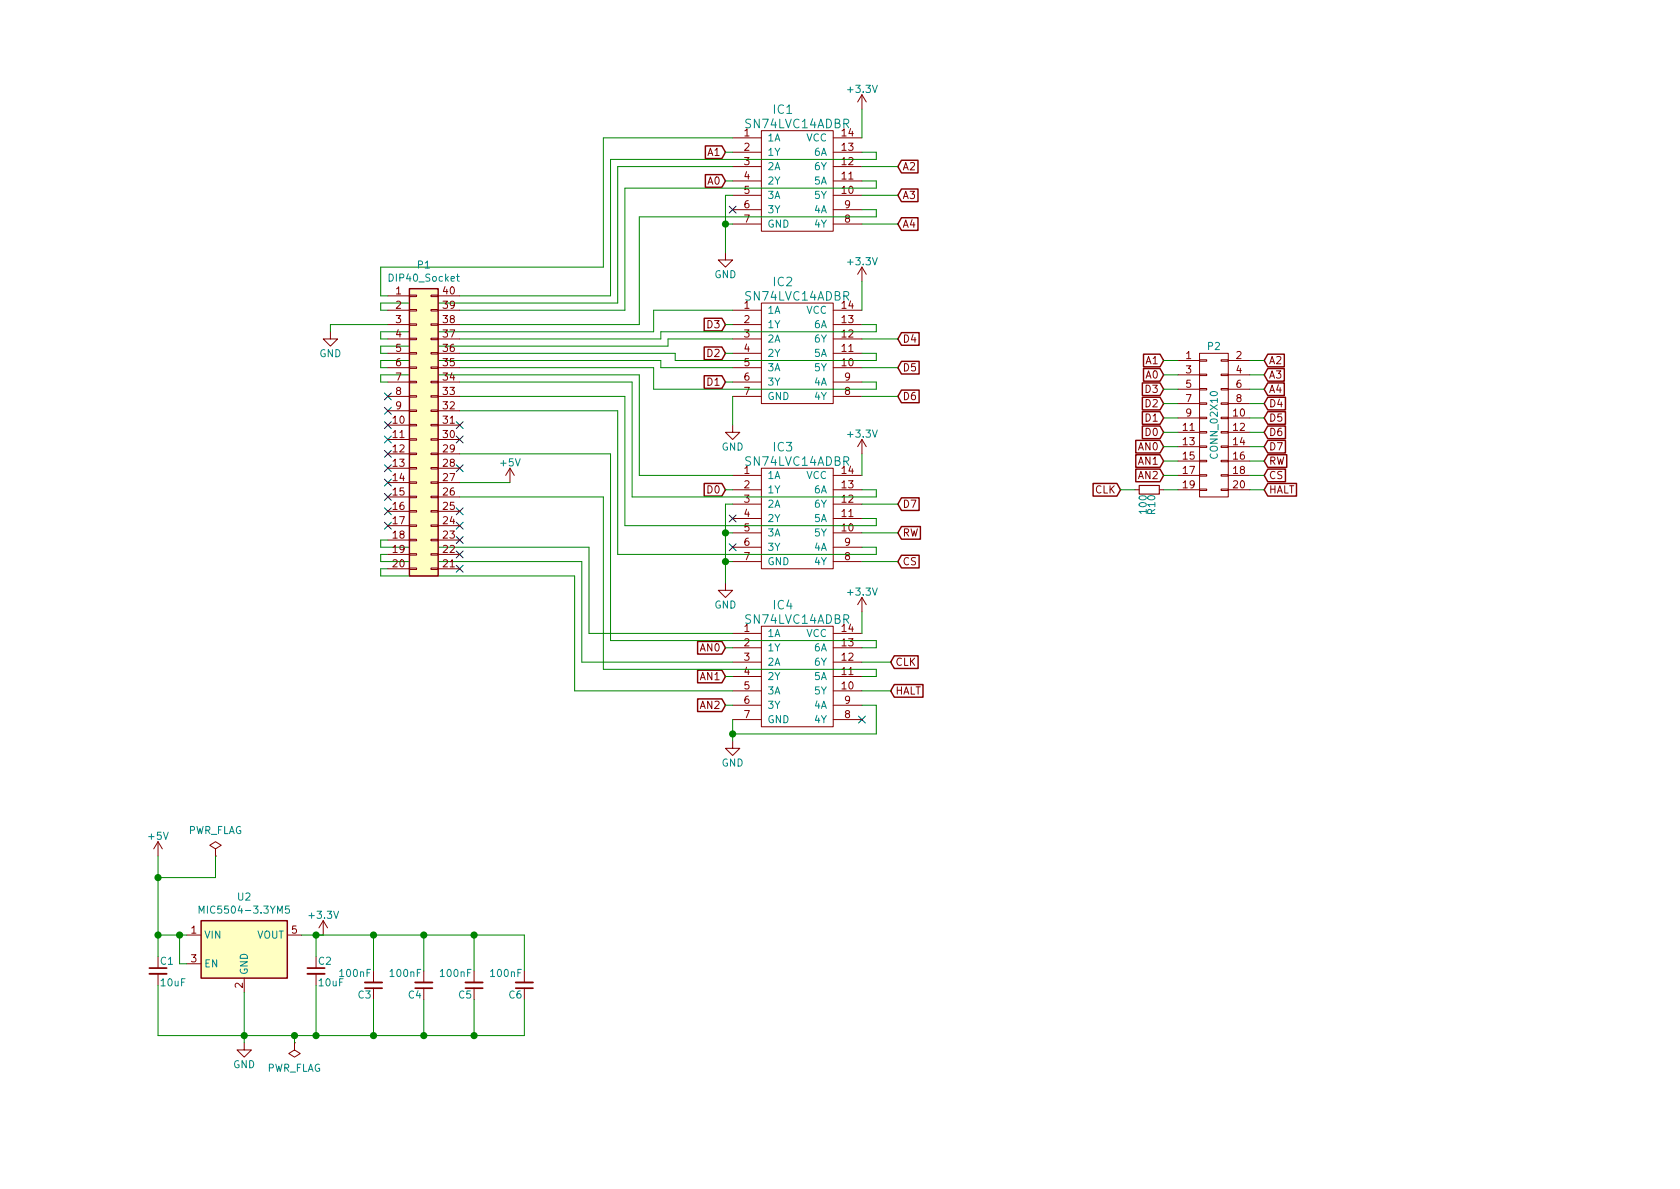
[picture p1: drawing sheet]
EESchema Schematic File Version 4
LIBS:atarimod-cache
EELAYER 26 0
EELAYER END
$Descr A4 11693 8268
encoding utf-8
Sheet 1 1
Title "Atari GTIA adapter"
Date ""
Rev "4"
Comp ""
Comment1 ""
Comment2 ""
Comment3 ""
Comment4 ""
$EndDescr
Text GLabel 7800 3400 0    51   Input ~ 0
CLK
Text GLabel 8800 3200 2    51   Input ~ 0
RW
Text GLabel 8800 3300 2    51   Input ~ 0
CS
Text GLabel 8100 2700 0    51   Input ~ 0
D3
Text GLabel 8100 2800 0    51   Input ~ 0
D2
Text GLabel 8100 3000 0    51   Input ~ 0
D0
Text GLabel 8100 2900 0    51   Input ~ 0
D1
Text GLabel 8100 3200 0    51   Input ~ 0
AN1
Text GLabel 8100 3100 0    51   Input ~ 0
AN0
Text GLabel 8100 3300 0    51   Input ~ 0
AN2
Text GLabel 8800 3400 2    51   Input ~ 0
HALT
Text GLabel 8800 3100 2    51   Input ~ 0
D7
Text GLabel 8800 3000 2    51   Input ~ 0
D6
Text GLabel 8800 2900 2    51   Input ~ 0
D5
Text GLabel 8100 2600 0    51   Input ~ 0
A0
Text GLabel 8100 2500 0    51   Input ~ 0
A1
Text GLabel 8800 2500 2    51   Input ~ 0
A2
Text GLabel 8800 2600 2    51   Input ~ 0
A3
Text GLabel 8800 2700 2    51   Input ~ 0
A4
Text GLabel 8800 2800 2    51   Input ~ 0
D4
$Comp
L components:74HC14D IC1
U 1 1
P 5500 800
F 0 "IC1" H 5450 850 60  0000 C CNN
F 1 "SN74LVC14ADBR" H 5550 750 60  0000 C CNN
F 2 "Package_SO:SSOP-14_5.3x6.2mm_P0.65mm" H 5550 800 60  0001 C CNN
F 3 "" H 5550 800 60  0001 C CNN
	1    5500 800 
	1    0    0    -1  
$EndComp
$Comp
L Device:C_Small C4
U 1 1
P 2950 6850
F 0 "C4" H 2960 6920 50  0000 L CNN
F 1 "100nF" H 2960 6770 50  0000 L CNN
F 2 "Capacitor_SMD:C_0603_1608Metric_Pad1.05x0.95mm_HandSolder" H 2950 6850 50  0001 C CNN
F 3 "" H 2950 6850 50  0000 C CNN
	1    2950 6850
	-1   0    0    1   
$EndComp
$Comp
L components:74HC14D IC2
U 1 1
P 5500 2000
F 0 "IC2" H 5450 2050 60  0000 C CNN
F 1 "SN74LVC14ADBR" H 5550 1950 60  0000 C CNN
F 2 "Package_SO:SSOP-14_5.3x6.2mm_P0.65mm" H 5550 2000 60  0001 C CNN
F 3 "" H 5550 2000 60  0001 C CNN
	1    5500 2000
	1    0    0    -1  
$EndComp
$Comp
L Device:C_Small C3
U 1 1
P 2600 6850
F 0 "C3" H 2610 6920 50  0000 L CNN
F 1 "100nF" H 2610 6770 50  0000 L CNN
F 2 "Capacitor_SMD:C_0603_1608Metric_Pad1.05x0.95mm_HandSolder" H 2600 6850 50  0001 C CNN
F 3 "" H 2600 6850 50  0000 C CNN
	1    2600 6850
	-1   0    0    1   
$EndComp
$Comp
L Device:C_Small C6
U 1 1
P 3650 6850
F 0 "C6" H 3660 6920 50  0000 L CNN
F 1 "100nF" H 3660 6770 50  0000 L CNN
F 2 "Capacitor_SMD:C_0603_1608Metric_Pad1.05x0.95mm_HandSolder" H 3650 6850 50  0001 C CNN
F 3 "" H 3650 6850 50  0000 C CNN
	1    3650 6850
	-1   0    0    1   
$EndComp
$Comp
L components:74HC14D IC4
U 1 1
P 5500 4250
F 0 "IC4" H 5450 4300 60  0000 C CNN
F 1 "SN74LVC14ADBR" H 5550 4200 60  0000 C CNN
F 2 "Package_SO:SSOP-14_5.3x6.2mm_P0.65mm" H 5550 4250 60  0001 C CNN
F 3 "" H 5550 4250 60  0001 C CNN
	1    5500 4250
	1    0    0    -1  
$EndComp
$Comp
L Device:C_Small C5
U 1 1
P 3300 6850
F 0 "C5" H 3310 6920 50  0000 L CNN
F 1 "100nF" H 3310 6770 50  0000 L CNN
F 2 "Capacitor_SMD:C_0603_1608Metric_Pad1.05x0.95mm_HandSolder" H 3300 6850 50  0001 C CNN
F 3 "" H 3300 6850 50  0000 C CNN
	1    3300 6850
	-1   0    0    1   
$EndComp
$Comp
L components:74HC14D IC3
U 1 1
P 5500 3150
F 0 "IC3" H 5450 3200 60  0000 C CNN
F 1 "SN74LVC14ADBR" H 5550 3100 60  0000 C CNN
F 2 "Package_SO:SSOP-14_5.3x6.2mm_P0.65mm" H 5550 3150 60  0001 C CNN
F 3 "" H 5550 3150 60  0001 C CNN
	1    5500 3150
	1    0    0    -1  
$EndComp
$Comp
L power:+3.3V #PWR01
U 1 1
P 2250 6500
F 0 "#PWR01" H 2250 6350 50  0001 C CNN
F 1 "+3.3V" H 2250 6640 50  0000 C CNN
F 2 "" H 2250 6500 50  0000 C CNN
F 3 "" H 2250 6500 50  0000 C CNN
	1    2250 6500
	1    0    0    -1  
$EndComp
$Comp
L power:GND #PWR02
U 1 1
P 1700 7250
F 0 "#PWR02" H 1700 7000 50  0001 C CNN
F 1 "GND" H 1700 7100 50  0000 C CNN
F 2 "" H 1700 7250 50  0000 C CNN
F 3 "" H 1700 7250 50  0000 C CNN
	1    1700 7250
	1    0    0    -1  
$EndComp
$Comp
L Device:C_Small C1
U 1 1
P 1100 6750
F 0 "C1" H 1110 6820 50  0000 L CNN
F 1 "10uF" H 1110 6670 50  0000 L CNN
F 2 "Capacitor_SMD:C_0805_2012Metric_Pad1.15x1.40mm_HandSolder" H 1100 6750 50  0001 C CNN
F 3 "" H 1100 6750 50  0000 C CNN
	1    1100 6750
	1    0    0    -1  
$EndComp
$Comp
L Device:C_Small C2
U 1 1
P 2200 6750
F 0 "C2" H 2210 6820 50  0000 L CNN
F 1 "10uF" H 2210 6670 50  0000 L CNN
F 2 "Capacitor_SMD:C_0805_2012Metric_Pad1.15x1.40mm_HandSolder" H 2200 6750 50  0001 C CNN
F 3 "" H 2200 6750 50  0000 C CNN
	1    2200 6750
	1    0    0    -1  
$EndComp
Text GLabel 5050 1050 0    51   Input ~ 0
A1
Text GLabel 5050 1250 0    51   Input ~ 0
A0
Text GLabel 5050 2250 0    51   Input ~ 0
D3
Text GLabel 5050 2450 0    51   Input ~ 0
D2
Text GLabel 5050 2650 0    51   Input ~ 0
D1
Text GLabel 5050 3400 0    51   Input ~ 0
D0
Text GLabel 5050 4500 0    51   Input ~ 0
AN0
Text GLabel 5050 4700 0    51   Input ~ 0
AN1
Text GLabel 5050 4900 0    51   Input ~ 0
AN2
Text GLabel 6250 1150 2    51   Input ~ 0
A2
Text GLabel 6250 1350 2    51   Input ~ 0
A3
Text GLabel 6250 1550 2    51   Input ~ 0
A4
Text GLabel 6250 2350 2    51   Input ~ 0
D4
Text GLabel 6250 2550 2    51   Input ~ 0
D5
Text GLabel 6250 2750 2    51   Input ~ 0
D6
Text GLabel 6250 3500 2    51   Input ~ 0
D7
Text GLabel 6250 3700 2    51   Input ~ 0
RW
Text GLabel 6250 3900 2    51   Input ~ 0
CS
Text GLabel 6200 4600 2    51   Input ~ 0
CLK
Text GLabel 6200 4800 2    51   Input ~ 0
HALT
$Comp
L power:PWR_FLAG #FLG03
U 1 1
P 1500 5950
F 0 "#FLG03" H 1500 6045 50  0001 C CNN
F 1 "PWR_FLAG" H 1500 6130 50  0000 C CNN
F 2 "" H 1500 5950 50  0000 C CNN
F 3 "" H 1500 5950 50  0000 C CNN
	1    1500 5950
	1    0    0    -1  
$EndComp
$Comp
L power:PWR_FLAG #FLG04
U 1 1
P 2050 7250
F 0 "#FLG04" H 2050 7345 50  0001 C CNN
F 1 "PWR_FLAG" H 2050 7430 50  0000 C CNN
F 2 "" H 2050 7250 50  0000 C CNN
F 3 "" H 2050 7250 50  0000 C CNN
	1    2050 7250
	-1   0    0    1   
$EndComp
$Comp
L power:+5V #PWR05
U 1 1
P 1100 5950
F 0 "#PWR05" H 1100 5800 50  0001 C CNN
F 1 "+5V" H 1100 6090 50  0000 C CNN
F 2 "" H 1100 5950 50  0000 C CNN
F 3 "" H 1100 5950 50  0000 C CNN
	1    1100 5950
	1    0    0    -1  
$EndComp
$Comp
L atarimod-rescue:CONN_02X10 P2
U 1 1
P 8450 2950
F 0 "P2" H 8450 3500 50  0000 C CNN
F 1 "CONN_02X10" V 8450 2950 50  0000 C CNN
F 2 "Connector_PinHeader_2.54mm:PinHeader_2x10_P2.54mm_Vertical" H 8450 1750 50  0001 C CNN
F 3 "" H 8450 1750 50  0000 C CNN
	1    8450 2950
	1    0    0    -1  
$EndComp
$Comp
L Device:R_Small R10
U 1 1
P 8000 3400
F 0 "R10" H 8030 3420 50  0000 L CNN
F 1 "100" H 8030 3360 50  0000 L CNN
F 2 "Resistor_SMD:R_0805_2012Metric_Pad1.15x1.40mm_HandSolder" H 8000 3400 50  0001 C CNN
F 3 "" H 8000 3400 50  0000 C CNN
	1    8000 3400
	0    1    1    0   
$EndComp
$Comp
L power:+3.3V #PWR06
U 1 1
P 6000 750
F 0 "#PWR06" H 6000 600 50  0001 C CNN
F 1 "+3.3V" H 6000 890 50  0000 C CNN
F 2 "" H 6000 750 50  0000 C CNN
F 3 "" H 6000 750 50  0000 C CNN
	1    6000 750 
	1    0    0    -1  
$EndComp
$Comp
L power:+3.3V #PWR07
U 1 1
P 6000 1950
F 0 "#PWR07" H 6000 1800 50  0001 C CNN
F 1 "+3.3V" H 6000 2090 50  0000 C CNN
F 2 "" H 6000 1950 50  0000 C CNN
F 3 "" H 6000 1950 50  0000 C CNN
	1    6000 1950
	1    0    0    -1  
$EndComp
$Comp
L power:+3.3V #PWR08
U 1 1
P 6000 3150
F 0 "#PWR08" H 6000 3000 50  0001 C CNN
F 1 "+3.3V" H 6000 3290 50  0000 C CNN
F 2 "" H 6000 3150 50  0000 C CNN
F 3 "" H 6000 3150 50  0000 C CNN
	1    6000 3150
	1    0    0    -1  
$EndComp
$Comp
L power:+3.3V #PWR09
U 1 1
P 6000 4250
F 0 "#PWR09" H 6000 4100 50  0001 C CNN
F 1 "+3.3V" H 6000 4390 50  0000 C CNN
F 2 "" H 6000 4250 50  0000 C CNN
F 3 "" H 6000 4250 50  0000 C CNN
	1    6000 4250
	1    0    0    -1  
$EndComp
$Comp
L power:GND #PWR010
U 1 1
P 5100 5150
F 0 "#PWR010" H 5100 4900 50  0001 C CNN
F 1 "GND" H 5100 5000 50  0000 C CNN
F 2 "" H 5100 5150 50  0000 C CNN
F 3 "" H 5100 5150 50  0000 C CNN
	1    5100 5150
	1    0    0    -1  
$EndComp
$Comp
L power:GND #PWR011
U 1 1
P 5050 4050
F 0 "#PWR011" H 5050 3800 50  0001 C CNN
F 1 "GND" H 5050 3900 50  0000 C CNN
F 2 "" H 5050 4050 50  0000 C CNN
F 3 "" H 5050 4050 50  0000 C CNN
	1    5050 4050
	1    0    0    -1  
$EndComp
$Comp
L power:GND #PWR012
U 1 1
P 5100 2950
F 0 "#PWR012" H 5100 2700 50  0001 C CNN
F 1 "GND" H 5100 2800 50  0000 C CNN
F 2 "" H 5100 2950 50  0000 C CNN
F 3 "" H 5100 2950 50  0000 C CNN
	1    5100 2950
	1    0    0    -1  
$EndComp
$Comp
L power:GND #PWR013
U 1 1
P 5050 1750
F 0 "#PWR013" H 5050 1500 50  0001 C CNN
F 1 "GND" H 5050 1600 50  0000 C CNN
F 2 "" H 5050 1750 50  0000 C CNN
F 3 "" H 5050 1750 50  0000 C CNN
	1    5050 1750
	1    0    0    -1  
$EndComp
$Comp
L power:GND #PWR014
U 1 1
P 2300 2300
F 0 "#PWR014" H 2300 2050 50  0001 C CNN
F 1 "GND" H 2300 2150 50  0000 C CNN
F 2 "" H 2300 2300 50  0000 C CNN
F 3 "" H 2300 2300 50  0000 C CNN
	1    2300 2300
	1    0    0    -1  
$EndComp
NoConn ~ 3200 3950
NoConn ~ 3200 3850
NoConn ~ 3200 3750
NoConn ~ 3200 3650
NoConn ~ 3200 3550
NoConn ~ 2700 3650
NoConn ~ 2700 3550
NoConn ~ 2700 3450
NoConn ~ 2700 3350
NoConn ~ 2700 3250
NoConn ~ 2700 3150
NoConn ~ 2700 3050
NoConn ~ 2700 2950
NoConn ~ 2700 2850
NoConn ~ 2700 2750
$Comp
L power:+5V #PWR015
U 1 1
P 3550 3350
F 0 "#PWR015" H 3550 3200 50  0001 C CNN
F 1 "+5V" H 3550 3490 50  0000 C CNN
F 2 "" H 3550 3350 50  0000 C CNN
F 3 "" H 3550 3350 50  0000 C CNN
	1    3550 3350
	1    0    0    -1  
$EndComp
NoConn ~ 3200 3250
NoConn ~ 3200 2950
Wire Wire Line
	2200 6650 2200 6500
Connection ~ 2200 6500
Wire Wire Line
	1100 6500 1250 6500
Connection ~ 1100 6500
Wire Wire Line
	2050 7200 2050 7250
Wire Wire Line
	1100 7200 1700 7200
Connection ~ 1700 7200
Wire Wire Line
	2200 7200 2200 6850
Connection ~ 2050 7200
Wire Wire Line
	1100 6850 1100 7200
Wire Wire Line
	1100 5950 1100 6100
Wire Wire Line
	1500 5950 1500 6100
Wire Wire Line
	1500 6100 1100 6100
Connection ~ 1100 6100
Wire Wire Line
	2200 6500 2600 6500
Wire Wire Line
	2600 6500 2600 6750
Wire Wire Line
	2950 6500 2950 6750
Connection ~ 2600 6500
Wire Wire Line
	3300 6500 3300 6750
Connection ~ 2950 6500
Wire Wire Line
	3650 6500 3650 6750
Connection ~ 3300 6500
Wire Wire Line
	2600 7200 2600 6950
Connection ~ 2200 7200
Wire Wire Line
	2950 7200 2950 6950
Connection ~ 2600 7200
Wire Wire Line
	3300 7200 3300 6950
Connection ~ 2950 7200
Wire Wire Line
	3650 7200 3650 6950
Connection ~ 3300 7200
Wire Wire Line
	5100 2750 5100 2950
Wire Wire Line
	5100 5000 5100 5100
Wire Wire Line
	6000 4400 6000 4250
Wire Wire Line
	6000 3300 6000 3150
Wire Wire Line
	6000 2150 6000 1950
Wire Wire Line
	6000 950  6000 750 
Wire Wire Line
	2700 2250 2300 2250
Wire Wire Line
	2300 2250 2300 2300
Wire Wire Line
	3200 3350 3550 3350
Wire Wire Line
	2700 2050 2650 2050
Wire Wire Line
	2650 2050 2650 1850
Wire Wire Line
	2650 1850 4200 1850
Wire Wire Line
	4200 1850 4200 950 
Wire Wire Line
	4200 950  5100 950 
Wire Wire Line
	3200 2050 4250 2050
Wire Wire Line
	4250 2050 4250 1100
Wire Wire Line
	4250 1100 6100 1100
Wire Wire Line
	6100 1100 6100 1050
Wire Wire Line
	6100 1050 6000 1050
Wire Wire Line
	2700 2150 2650 2150
Wire Wire Line
	2650 2150 2650 2100
Wire Wire Line
	2650 2100 4300 2100
Wire Wire Line
	4300 2100 4300 1150
Wire Wire Line
	4300 1150 5100 1150
Wire Wire Line
	3200 2150 4350 2150
Wire Wire Line
	4350 2150 4350 1300
Wire Wire Line
	4350 1300 6100 1300
Wire Wire Line
	6100 1300 6100 1250
Wire Wire Line
	6100 1250 6000 1250
Wire Wire Line
	2700 2450 2650 2450
Wire Wire Line
	2650 2450 2650 2400
Wire Wire Line
	6100 2300 6100 2250
Wire Wire Line
	6100 2250 6000 2250
Wire Wire Line
	2700 2550 2650 2550
Wire Wire Line
	2650 2550 2650 2500
Wire Wire Line
	6100 2500 6100 2450
Wire Wire Line
	6100 2450 6000 2450
Wire Wire Line
	6100 2700 6100 2650
Wire Wire Line
	6100 2650 6000 2650
Wire Wire Line
	2700 3750 2650 3750
Wire Wire Line
	2650 3750 2650 3800
Wire Wire Line
	2650 3800 4100 3800
Wire Wire Line
	2700 3850 2650 3850
Wire Wire Line
	2650 3850 2650 3900
Wire Wire Line
	2650 3900 4050 3900
Wire Wire Line
	2700 3950 2650 3950
Wire Wire Line
	2650 3950 2650 4000
Wire Wire Line
	2650 4000 4000 4000
Wire Wire Line
	6000 1150 6250 1150
Wire Wire Line
	5050 1050 5100 1050
Wire Wire Line
	5100 1250 5050 1250
Wire Wire Line
	6000 1350 6250 1350
Wire Wire Line
	3200 2250 4450 2250
Wire Wire Line
	4450 2250 4450 1500
Wire Wire Line
	4450 1500 6100 1500
Wire Wire Line
	6100 1500 6100 1450
Wire Wire Line
	6100 1450 6000 1450
Wire Wire Line
	6000 1550 6250 1550
NoConn ~ 5100 1450
Wire Wire Line
	5100 1350 5050 1350
Wire Wire Line
	5050 1350 5050 1550
Wire Wire Line
	5100 1550 5050 1550
Connection ~ 5050 1550
Wire Wire Line
	2650 2350 2700 2350
Wire Wire Line
	2650 2300 4550 2300
Wire Wire Line
	4550 2300 4550 2150
Wire Wire Line
	4550 2150 5100 2150
Wire Wire Line
	3200 2350 4600 2350
Wire Wire Line
	4600 2350 4600 2300
Wire Wire Line
	4600 2300 6100 2300
Wire Wire Line
	2650 2400 4650 2400
Wire Wire Line
	4650 2400 4650 2350
Wire Wire Line
	4650 2350 5100 2350
Wire Wire Line
	3200 2450 4700 2450
Wire Wire Line
	4700 2450 4700 2500
Wire Wire Line
	4700 2500 6100 2500
Wire Wire Line
	2650 2500 4600 2500
Wire Wire Line
	4600 2500 4600 2550
Wire Wire Line
	4600 2550 5100 2550
Wire Wire Line
	3200 2550 4550 2550
Wire Wire Line
	4550 2550 4550 2700
Wire Wire Line
	4550 2700 6100 2700
Wire Wire Line
	2650 2350 2650 2300
Wire Wire Line
	5050 2250 5100 2250
Wire Wire Line
	6000 2350 6250 2350
Wire Wire Line
	5050 2450 5100 2450
Wire Wire Line
	6000 2550 6250 2550
Wire Wire Line
	5050 2650 5100 2650
Wire Wire Line
	6000 2750 6250 2750
Wire Wire Line
	4000 4000 4000 4800
Wire Wire Line
	4000 4800 5100 4800
Wire Wire Line
	4050 3900 4050 4600
Wire Wire Line
	4050 4600 5100 4600
Wire Wire Line
	4100 3800 4100 4400
Wire Wire Line
	4100 4400 5100 4400
Wire Wire Line
	4250 4450 6100 4450
Wire Wire Line
	6100 4450 6100 4500
Wire Wire Line
	6100 4500 6000 4500
Wire Wire Line
	3200 3450 4200 3450
Wire Wire Line
	4200 4650 6100 4650
Wire Wire Line
	6100 4650 6100 4700
Wire Wire Line
	6100 4700 6000 4700
Wire Wire Line
	4200 3450 4200 4650
Wire Wire Line
	4250 3150 4250 4450
Wire Wire Line
	3200 2650 4400 2650
Wire Wire Line
	4400 3450 6100 3450
Wire Wire Line
	6100 3450 6100 3400
Wire Wire Line
	6100 3400 6000 3400
Wire Wire Line
	3200 2750 4350 2750
Wire Wire Line
	4350 3650 6100 3650
Wire Wire Line
	6100 3650 6100 3600
Wire Wire Line
	6100 3600 6000 3600
Wire Wire Line
	3200 2850 4300 2850
Wire Wire Line
	4300 2850 4300 3850
Wire Wire Line
	4300 3850 6100 3850
Wire Wire Line
	6100 3850 6100 3800
Wire Wire Line
	6100 3800 6000 3800
Wire Wire Line
	4350 2750 4350 3650
Wire Wire Line
	4400 2650 4400 3450
Wire Wire Line
	2700 2650 2650 2650
Wire Wire Line
	2650 2650 2650 2600
Wire Wire Line
	2650 2600 4450 2600
Wire Wire Line
	4450 2600 4450 3300
Wire Wire Line
	4450 3300 5100 3300
NoConn ~ 5100 3600
NoConn ~ 5100 3800
Wire Wire Line
	5050 3400 5100 3400
Wire Wire Line
	6000 3500 6250 3500
Wire Wire Line
	6250 3700 6000 3700
Wire Wire Line
	6000 3900 6250 3900
Wire Wire Line
	6000 4600 6200 4600
Wire Wire Line
	6000 4800 6200 4800
Wire Wire Line
	5050 4500 5100 4500
Wire Wire Line
	5050 4700 5100 4700
Wire Wire Line
	5050 4900 5100 4900
NoConn ~ 6000 5000
Wire Wire Line
	5050 3500 5050 3700
Wire Wire Line
	5050 3900 5100 3900
Wire Wire Line
	5050 3700 5100 3700
Connection ~ 5050 3900
Wire Wire Line
	5050 3500 5100 3500
Connection ~ 5050 3700
Wire Wire Line
	5100 5100 6100 5100
Wire Wire Line
	6100 5100 6100 4900
Wire Wire Line
	6100 4900 6000 4900
Connection ~ 5100 5100
Wire Wire Line
	8100 2500 8200 2500
Wire Wire Line
	8100 2600 8200 2600
Wire Wire Line
	8100 2700 8200 2700
Wire Wire Line
	8100 2800 8200 2800
Wire Wire Line
	8100 2900 8200 2900
Wire Wire Line
	8100 3000 8200 3000
Wire Wire Line
	8100 3100 8200 3100
Wire Wire Line
	8100 3200 8200 3200
Wire Wire Line
	8100 3300 8200 3300
Wire Wire Line
	8100 3400 8200 3400
Wire Wire Line
	7800 3400 7900 3400
Wire Wire Line
	8700 3400 8800 3400
Wire Wire Line
	8700 3300 8800 3300
Wire Wire Line
	8700 3200 8800 3200
Wire Wire Line
	8700 3100 8800 3100
Wire Wire Line
	8700 3000 8800 3000
Wire Wire Line
	8700 2900 8800 2900
Wire Wire Line
	8700 2800 8800 2800
Wire Wire Line
	8700 2700 8800 2700
Wire Wire Line
	8700 2600 8800 2600
Wire Wire Line
	8700 2500 8800 2500
Wire Wire Line
	3200 3150 4250 3150
NoConn ~ 3200 3050
Wire Wire Line
	2200 6500 2250 6500
Wire Wire Line
	1100 6500 1100 6650
Wire Wire Line
	1700 7200 1700 7250
Wire Wire Line
	1700 7200 2050 7200
Wire Wire Line
	2050 7200 2200 7200
Wire Wire Line
	1100 6100 1100 6500
Wire Wire Line
	2600 6500 2950 6500
Wire Wire Line
	2950 6500 3300 6500
Wire Wire Line
	3300 6500 3650 6500
Wire Wire Line
	2200 7200 2600 7200
Wire Wire Line
	2600 7200 2950 7200
Wire Wire Line
	2950 7200 3300 7200
Wire Wire Line
	3300 7200 3650 7200
Wire Wire Line
	5050 1550 5050 1750
Wire Wire Line
	5050 3900 5050 4050
Wire Wire Line
	5050 3700 5050 3900
Wire Wire Line
	5100 5100 5100 5150
$Comp
L Connector_Generic:Conn_02x20_Counter_Clockwise P1
U 1 1
P 2900 2950
F 0 "P1" H 2950 4067 50  0000 C CNN
F 1 "DIP40_Socket" H 2950 3976 50  0000 C CNN
F 2 "ProjectFootprints:socket_embedded_40pin" H 2900 2950 50  0001 C CNN
F 3 "~" H 2900 2950 50  0001 C CNN
	1    2900 2950
	1    0    0    -1  
$EndComp
$Comp
L Regulator_Linear:MIC5504-3.3YM5 U2
U 1 1
P 1700 6600
F 0 "U2" H 1700 6967 50  0000 C CNN
F 1 "MIC5504-3.3YM5" H 1700 6876 50  0000 C CNN
F 2 "Package_TO_SOT_SMD:SOT-23-5" H 1700 6200 50  0001 C CNN
F 3 "http://ww1.microchip.com/downloads/en/DeviceDoc/MIC550X.pdf" H 1450 6850 50  0001 C CNN
	1    1700 6600
	1    0    0    -1  
$EndComp
Wire Wire Line
	1250 6500 1250 6700
Wire Wire Line
	1250 6700 1300 6700
Wire Wire Line
	1250 6500 1300 6500
Connection ~ 1250 6500
Wire Wire Line
	2100 6500 2200 6500
Wire Wire Line
	1700 7200 1700 6900
$EndSCHEMATC
